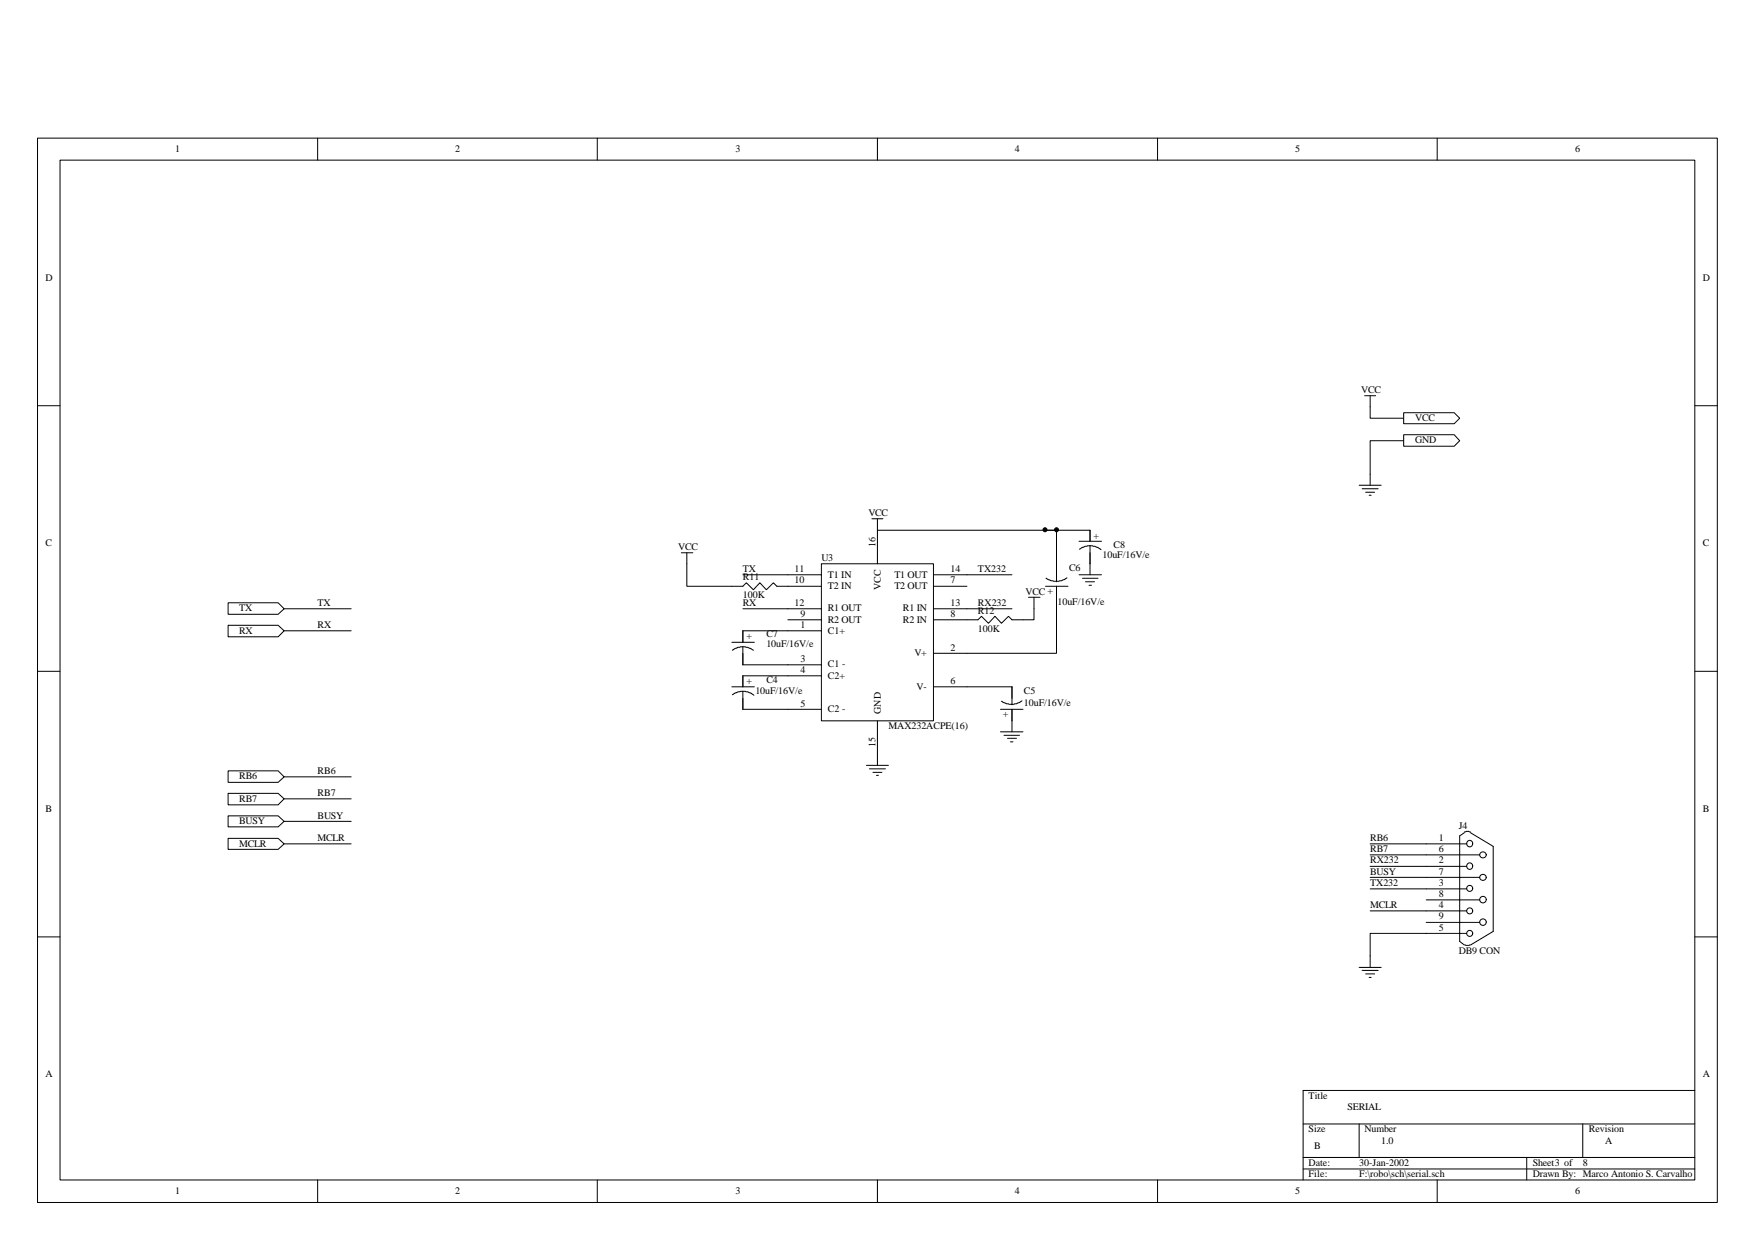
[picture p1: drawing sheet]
<svg xmlns="http://www.w3.org/2000/svg" width="297mm" height="210mm" viewBox="0 0 297 210" stroke-linecap="round" stroke-linejoin="round" font-family="sans-serif">
<g fill="none" stroke="#000" stroke-width=".17">
<path d="M6.3 23.4h284.4v180.2h-284.4zM10.2 27.1h276.7v172.6h-276.7zM53.8 23.4v3.7M101.1 23.4v3.7M148.5 23.4v3.7M195.9 23.4v3.7M243.2 23.4v3.7M6.3 68.7h3.9M286.9 68.7h3.8M6.3 113.6h3.9M286.9 113.6h3.8M6.3 158.6h3.9"/>
<path d="M286.9 158.6h3.8M53.8 199.7v3.9M101.1 199.7v3.9M148.5 199.7v3.9M195.9 199.7v3.9M220.6 190.3h66.3M220.6 195.9h66.3M220.6 197.9h66.3M230 190.3v5.6M243.2 199.7v3.9M258.4 195.9v3.8M267.9 190.3v5.6"/>
<path d="M286.9 184.6h-66.3v15.1"/>
</g>
<g fill="#fff" stroke="#000" stroke-width=".17">
<path d="M38.6 102h8.5l1 1.1-1 .9h-8.5z" fill-rule="evenodd"/>
<path d="M38.6 105.8h8.5l1 1-1 1h-8.5z" fill-rule="evenodd"/>
</g>
<path d="M139 95.4h19v26.6h-19z" fill="#fff" stroke="#000" stroke-width=".17"/>
<g fill="none" stroke="#000" stroke-width=".17">
<path d="M125.7 97.3h13.3M133.3 99.2h5.7M147.6 87.8h1.8M148.5 89.8h30.3v8.7M148.5 87.8v7.6M158 97.3h13.3M158 99.2h5.7M177 99.2h3.8M177 89.8h7.5v1.8M178.8 99.2v11.4h-20.8M180.6 97.8l-.5 .3a2.52 2.52 0 0 1-1.9 .2h-.3l-.9-.4M182.6 97.3h3.8"/>
<path d="M182.6 91.6h3.8M183.2 97.9h2.6M183.7 98.5h1.6M184.3 99.1h.4M184.5 92.4l.8 .1 1.1 .6M184.5 92.4l-.9 .1-.9 .5M184.5 92.4v4.9M48.1 103.1h11.3M48.1 106.8h11.3M123.9 116.3h3.8M123.9 108.7h3.8M125.7 117l.9 .1 1 .6"/>
<path d="M125.7 117l-.8 .1-.9 .5M125.7 109.5l.9 .1 .9 .5M125.7 109.5l-.8 .1-.9 .5M125.7 103.1h13.3M125.7 109.5v3h13.3M125.7 117v3.1h13.3M133.3 104.9h5.7M139 106.8h-13.3v1.9M139 114.4h-13.3v1.9M158 103.1h13.3M158 104.9h5.7M158 116.3h13.3v3"/>
<path d="M173 118.6l-.5 .4a2.4 2.4 0 0 1-1.8 .1h-.4l-.8-.4M146.6 129.6h3.8M147.2 130.1h2.7M147.7 130.7h1.6M148.3 131.2h.4M148.5 122v7.6M169.3 120.1h3.8M169.3 123.9h3.8M169.9 124.5h2.7M170.5 125h1.5M171 125.6h.4M171.3 120.1v3.8"/>
</g>
<g fill="#fff" stroke="#000" stroke-width=".17">
<path d="M237.6 69.9h8.5l1 .9-1 .9h-8.5z" fill-rule="evenodd"/>
<path d="M237.6 73.6h8.5l1 1-1 .9h-8.5z" fill-rule="evenodd"/>
</g>
<g fill="none" stroke="#000" stroke-width=".17">
<path d="M231 67h1.8M231.9 67v3.8h5.7M237.6 74.6h-5.7v7.5M230 82.1h3.8M230.5 82.7h2.8M231.1 83.3h1.6M231.7 83.8h.4M231.9 146.7h16.3M231.9 150.5h16.3M241.4 142.8h6.8M241.4 144.7h9M241.4 148.5h9"/>
<path d="M241.4 152.3h9M241.4 154.2h6.8M241.4 156.1h9M247.8 140.9l.4-.2h.4l.3 .2M247.8 141l-.7 .5v17.9l.7 .5M247.9 159.9l.2 .1 .7-.1M248.2 158h-16.3v5.8M248.9 141l3.8 2.3v14.4l-3.8 2.2M249.3 142.8a.51 .51 0 0 0-.8-.5 .51 .51 0 0 0 0 .9 .51 .51 0 0 0 .8-.4M249.3 146.6a.51 .51 0 0 0-.8-.4 .51 .51 0 0 0 0 .8 .51 .51 0 0 0 .8-.4M251.5 152.2a.55 .55 0 0 0-.8-.4 .55 .55 0 0 0 0 .9 .55 .55 0 0 0 .8-.4M251.5 156.1a.55 .55 0 0 0-.8-.5 .55 .55 0 0 0 0 .9 .55 .55 0 0 0 .8-.4"/>
<path d="M230 163.8h3.8M230.5 164.3h2.8M231.1 164.9h1.6M231.7 165.5h.4"/>
<circle cx="248.8" cy="150.4" r=".51"/>
<circle cx="248.8" cy="158" r=".51"/>
<circle cx="248.8" cy="154.2" r=".51"/>
<circle cx="251" cy="148.5" r=".53"/>
<circle cx="251" cy="144.7" r=".53"/>
</g>
<g fill="#fff" stroke="#000" stroke-width=".17">
<path d="M38.6 130.5h8.5l1 1-1 .9h-8.5z" fill-rule="evenodd"/>
<path d="M38.6 134.3h8.5l1 .9-1 1h-8.5z" fill-rule="evenodd"/>
<path d="M38.6 138.1h8.5l1 .9-1 1h-8.5z" fill-rule="evenodd"/>
<path d="M38.6 141.9h8.5l1 .9-1 1h-8.5z" fill-rule="evenodd"/>
</g>
<path d="M115.3 93.6h2M116.2 93.6v5.6h9.5l.6-.5 1.2 1.1 1.1-1.1 1.1 1.1 1.2-1.1 .6 .5h1.8M174.1 101.1h1.9M175 101.1v3.8h-3.7l-.6-.6-1.2 1.2-1.1-1.2-1.1 1.2-1.2-1.2-.6 .6h-1.8M48.1 131.5h11.3M48.1 135.2h11.3M48.1 139h11.3M48.1 142.8h11.3M231.9 142.8h9.5M231.9 144.7h9.5M231.9 148.5h9.5M231.9 154.2h9.5" fill="none" stroke="#000" stroke-width=".17"/>
<g fill="#000" stroke="#000" stroke-width=".17">
<circle cx="176.9" cy="89.7" r=".34"/>
<circle cx="178.8" cy="89.7" r=".34"/>
</g>
<g font-size="1.7">
<text x="29.6" y="25.8">1</text>
<text x="77" y="25.8">2</text>
<text x="124.5" y="25.8">3</text>
<text x="171.8" y="25.8">4</text>
<text x="219.2" y="25.8">5</text>
<text x="266.6" y="25.8">6</text>
<text x="7.7" y="47.5">D</text>
<text x="288.2" y="47.5">D</text>
<text x="230.4" y="66.6">VCC</text>
<text x="239.5" y="71.3">VCC</text>
<text x="239.5" y="75">GND</text>
<text x="147" y="87.4">VCC</text>
<text x="7.7" y="92.5">C</text>
<text x="114.8" y="93.1">VCC</text>
<text x="139" y="95">U3</text>
<text x="148.2" y="92.6" transform="rotate(-90 148.2 92.6)">16</text>
<text x="185.1" y="91.2">+</text>
<text x="186.6" y="94.4">10uF/16V/e</text>
<text x="188.5" y="92.7">C8</text>
<text x="288.2" y="92.5">C</text>
<text x="125.7" y="98.2">R11</text>
<text x="125.7" y="101.3">100K</text>
<text x="125.7" y="96.9">TX</text>
<text x="134.5" y="96.9">11</text>
<text x="134.5" y="98.7">10</text>
<text x="140.1" y="97.8">T1 IN</text>
<text x="140.1" y="99.8">T2 IN</text>
<text x="149.1" y="99.8" transform="rotate(-90 149.1 99.8)">VCC</text>
<text x="151.4" y="97.8">T1 OUT</text>
<text x="151.4" y="99.8">T2 OUT</text>
<text x="160.9" y="96.9">14</text>
<text x="160.9" y="98.7">7</text>
<text x="165.5" y="96.9">TX232</text>
<text x="173.6" y="100.7">VCC</text>
<text x="178.2" y="99.7" transform="rotate(-180 178.2 99.7)">+</text>
<text x="180.9" y="96.7">C6</text>
<text x="40.5" y="103.5">TX</text>
<text x="40.5" y="107.3">RX</text>
<text x="53.8" y="102.5">TX</text>
<text x="53.8" y="106.4">RX</text>
<text x="125.7" y="102.5">RX</text>
<text x="129.7" y="107.9">C7</text>
<text x="134.5" y="102.5">12</text>
<text x="135.5" y="104.5">9</text>
<text x="135.5" y="106.4">1</text>
<text x="140.1" y="103.5">R1 OUT</text>
<text x="140.1" y="105.4">R2 OUT</text>
<text x="140.1" y="107.3">C1+</text>
<text x="152.8" y="103.5">R1 IN</text>
<text x="152.8" y="105.4">R2 IN</text>
<text x="160.9" y="102.5">13</text>
<text x="160.9" y="104.5">8</text>
<text x="165.5" y="102.5">RX232</text>
<text x="165.5" y="103.9">R12</text>
<text x="165.5" y="106.9">100K</text>
<text x="179" y="102.4">10uF/16V/e</text>
<text x="126.3" y="108.2">+</text>
<text x="129.7" y="109.6">10uF/16V/e</text>
<text x="135.5" y="112">3</text>
<text x="135.5" y="114">4</text>
<text x="140.1" y="113">C1 -</text>
<text x="154.8" y="111.1">V+</text>
<text x="160.9" y="110.2">2</text>
<text x="126.3" y="115.8">+</text>
<text x="127.8" y="117.5">10uF/16V/e</text>
<text x="129.7" y="115.7">C4</text>
<text x="135.5" y="119.6">5</text>
<text x="140.1" y="114.9">C2+</text>
<text x="155.1" y="116.8">V-</text>
<text x="160.9" y="115.8">6</text>
<text x="173.3" y="117.5">C5</text>
<text x="173.3" y="119.5">10uF/16V/e</text>
<text x="140.1" y="120.6">C2 -</text>
<text x="149.1" y="120.8" transform="rotate(-90 149.1 120.8)">GND</text>
<text x="150.4" y="123.5">MAX232ACPE(16)</text>
<text x="170.7" y="120.6" transform="rotate(-180 170.7 120.6)">+</text>
<text x="40.5" y="131.9">RB6</text>
<text x="53.8" y="131">RB6</text>
<text x="148.2" y="126.5" transform="rotate(-90 148.2 126.5)">15</text>
<text x="7.7" y="137.4">B</text>
<text x="40.5" y="135.7">RB7</text>
<text x="53.8" y="134.8">RB7</text>
<text x="288.2" y="137.4">B</text>
<text x="40.5" y="139.5">BUSY</text>
<text x="40.5" y="143.4">MCLR</text>
<text x="53.8" y="138.6">BUSY</text>
<text x="53.8" y="142.4">MCLR</text>
<text x="231.9" y="142.4">RB6</text>
<text x="243.5" y="142.4">1</text>
<text x="246.9" y="140.3">J4</text>
<text x="231.9" y="146.1">RX232</text>
<text x="231.9" y="150">TX232</text>
<text x="231.9" y="144.3">RB7</text>
<text x="231.9" y="148.1">BUSY</text>
<text x="243.5" y="144.3">6</text>
<text x="243.5" y="146.1">2</text>
<text x="243.5" y="148.1">7</text>
<text x="243.5" y="150">3</text>
<text x="231.9" y="153.8">MCLR</text>
<text x="243.5" y="151.9">8</text>
<text x="243.5" y="153.8">4</text>
<text x="243.5" y="155.6">9</text>
<text x="243.5" y="157.6">5</text>
<text x="246.9" y="161.6">DB9 CON</text>
<text x="7.7" y="182.4">A</text>
<text x="288.2" y="182.4">A</text>
<text x="221.5" y="186">Title</text>
<text x="221.5" y="191.7">Size</text>
<text x="228.1" y="187.9">SERIAL</text>
<text x="231" y="191.7">Number</text>
<text x="268.9" y="191.7">Revision</text>
<text x="221.5" y="197.4">Date:</text>
<text x="222.4" y="194.6">B</text>
<text x="230" y="197.4">30-Jan-2002</text>
<text x="233.8" y="193.6">1.0</text>
<text x="259.4" y="197.4">Sheet3 of</text>
<text x="267.9" y="197.4">8</text>
<text x="271.7" y="193.6">A</text>
<text x="29.6" y="202.1">1</text>
<text x="77" y="202.1">2</text>
<text x="124.5" y="202.1">3</text>
<text x="171.8" y="202.1">4</text>
<text x="219.2" y="202.1">5</text>
<text x="221.5" y="199.3">File:</text>
<text x="230" y="199.3">F:\robo\sch\serial.sch</text>
<text x="259.4" y="199.3">Drawn By: Marco Antonio S. Carvalho</text>
<text x="266.6" y="202.1">6</text>
</g>
</svg>
